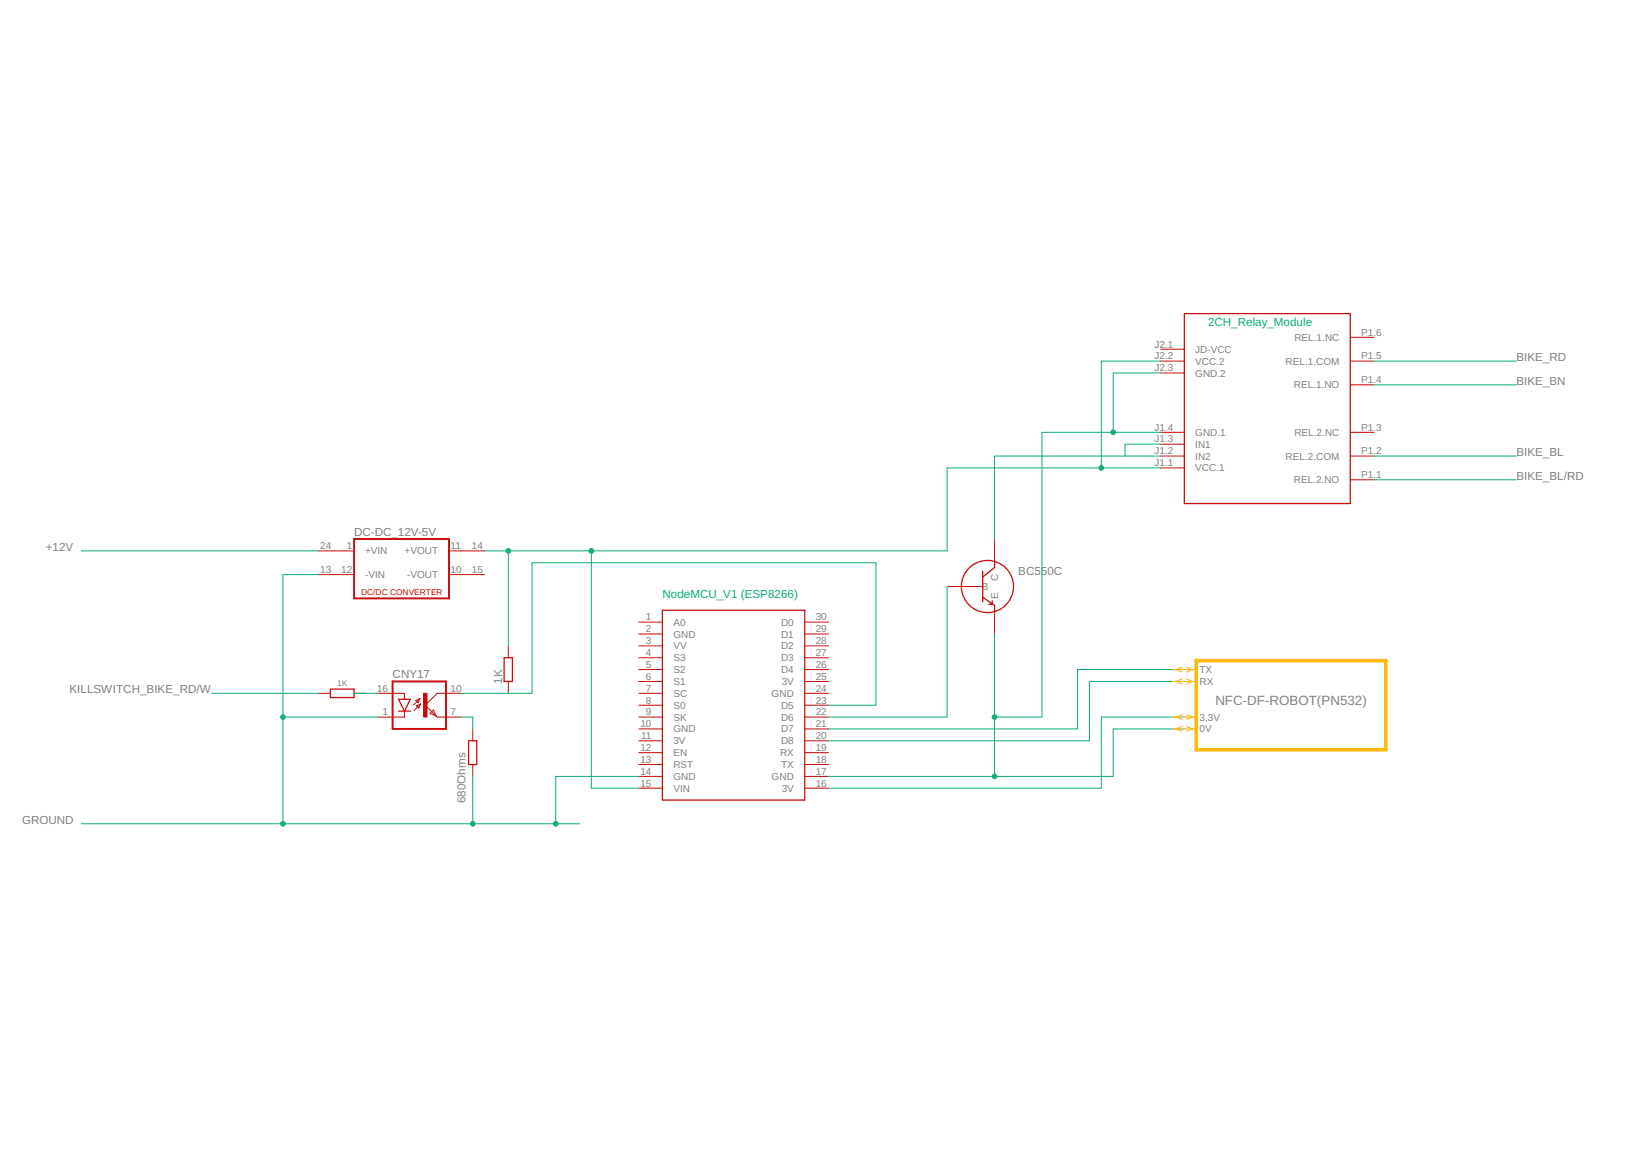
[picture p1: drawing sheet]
<svg xmlns="http://www.w3.org/2000/svg" width="297mm" height="210mm" viewBox="0 0 297 210" stroke-linecap="round" stroke-linejoin="round" font-family="sans-serif">
<g fill="none" stroke="#c90d0c" stroke-width=".23">
<path d="M215.6 57h30.2v34.6h-30.2zM91.8 119.6h1.5v4.4h-1.5zM120.6 111h25.9v34.5h-25.9zM178.9 103.9v5.6M178.9 108.6l2.1 1.5v1.1M180.6 109.3v.6h-.7M181 102.2v1l-2.1 1.8M60.1 125.3h4.4v1.6h-4.4zM72.5 127.2h2.2l-1.1 2.1zM72.5 129.3h2.2M85.3 134.7h1.5v4.4h-1.5z"/>
<circle cx="179.7" cy="106.7" r="4.7"/>
</g>
<g fill="none" stroke="#c90d0c" stroke-width=".18">
<path d="M211.2 65.7h4.4M211.2 78.6h4.4M211.2 67.8h4.4M211.2 63.5h4.4M245.8 70h4.3M245.8 65.7h4.3M245.8 61.4h4.3M245.8 78.6h4.3M181 98v4.4M211.2 83h4.4M211.2 85.1h4.4M211.2 80.8h4.4"/>
<path d="M245.8 87.3h4.3M245.8 83h4.3M58 100.2h6.5M58 104.5h6.5M81.7 100.2h6.5M81.7 104.5h6.5M92.5 117.5v2.1M116.3 113.2h4.3M116.3 115.3h4.3M116.3 117.5h4.3M116.3 119.6h4.3M146.5 113.2h4.3"/>
<path d="M146.5 115.3h4.3M146.5 117.5h4.3M146.5 119.6h4.3M172.4 106.7h6.5M181 111v4.3M58 126.1h2.1M64.5 126.1h2.1M68.8 126.1h4.8v1.1M73.6 129.3v1.1h-4.8M75.7 127.4l.7-.3-.3 .7zM75.8 128.4l.7-.3-.3 .7zM76.4 127.1l-1.2 1.2"/>
<path d="M76.5 128.1l-1.1 1.1M78.9 129.1l.5 1.1-1.1-.4zM83.9 126.1h-4.3l-2.2 2.2 2.2 2.1h4.3M86 132.6v2.1M86 139.1v2.1M92.5 124v2.1M116.3 121.8h4.3M116.3 124h4.3M116.3 126.1h4.3M116.3 128.3h4.3M116.3 130.4h4.3M116.3 132.6h4.3"/>
<path d="M116.3 134.7h4.3M116.3 136.9h4.3M116.3 139.1h4.3M146.5 121.8h4.3M146.5 124h4.3M146.5 126.1h4.3M146.5 128.3h4.3M146.5 130.4h4.3M146.5 132.6h4.3M146.5 134.7h4.3M146.5 136.9h4.3M146.5 139.1h4.3"/>
<path d="M116.3 141.2h4.3M116.3 143.4h4.3M146.5 141.2h4.3M146.5 143.4h4.3"/>
</g>
<path d="M64.5 98h17.2v10.8h-17.2zM71.5 124h9.7v8.6h-9.7z" fill="none" stroke="#c90d0c" stroke-width=".36"/>
<path d="M77.1 126.1h.6v4.3h-.6z" fill="#c90d0c" stroke="#c90d0c" stroke-width=".18"/>
<g fill="none" stroke="#0dab76" stroke-width=".18">
<path d="M211.2 78.6h-21.5v51.8h-8.7M211.2 65.7h-10.8v19.4M211.2 67.8h-8.6v10.8M250.1 65.7h25.9M250.1 70h25.9M211.2 85.1h-38.8v15.1h-84.2M211.2 83h-30.2v15M211.2 80.8h-6.4v2.2M250.1 83h25.9M250.1 87.3h25.9M14.8 100.2h43.2M58 104.5h-6.5v45.3"/>
<path d="M92.5 100.2v17.3M107.6 100.2v43.2h8.7M172.4 106.7v23.7h-21.6M181 115.3v25.9M38.5 126.1h19.5M51.5 130.4h17.3M64.5 126.1h4.3M83.9 130.4h2.1v2.2M83.9 126.1h12.9v-23.7h62.6v25.9h-8.6M215.6 130.4h-15.2v13h-49.6M215.6 121.8h-19.5v10.8h-45.3M215.6 132.6h-13v8.6h-51.8"/>
<path d="M215.6 124h-17.3v10.7h-47.5M14.8 149.8h90.7M86 141.2v8.6M116.3 141.2h-15.1v8.6"/>
</g>
<g fill="#0dab76" stroke="#0dab76" stroke-width=".18">
<circle cx="92.5" cy="100.2" r=".42"/>
<circle cx="107.6" cy="100.2" r=".42"/>
<circle cx="200.4" cy="85.1" r=".42"/>
<circle cx="181" cy="141.2" r=".42"/>
<circle cx="181" cy="130.4" r=".42"/>
<circle cx="202.6" cy="78.6" r=".42"/>
<circle cx="51.5" cy="149.8" r=".42"/>
<circle cx="51.5" cy="130.4" r=".42"/>
<circle cx="86" cy="149.8" r=".42"/>
<circle cx="101.2" cy="149.8" r=".42"/>
</g>
<path d="M217.7 120.2h34.5v16.2h-34.5z" fill="none" stroke="#ffba08" stroke-width=".66"/>
<path d="M213.4 121.8h4.3M213.4 124h4.3M213.4 130.4h4.3M213.4 132.6h4.3M215.1 121.4l-1.1 .4 1.1 .4M215.1 123.5l-1.1 .5 1.1 .4M215.1 130l-1.1 .4 1.1 .5M215.1 132.1l-1.1 .5 1.1 .4M216 121.4l1.1 .4-1.1 .4M216 123.5l1.1 .5-1.1 .4M216 130l1.1 .4-1.1 .5M216 132.1l1.1 .5-1.1 .4" fill="none" stroke="#ffba08" stroke-width=".18"/>
<text font-size="2.4" fill="#808080" x="221.2" y="128.3">NFC-DF-ROBOT(PN532)</text>
<g font-size="2.1" fill="#0dab76">
<text x="219.9" y="59.2">2CH_Relay_Module</text>
<text x="120.6" y="108.8">NodeMCU_V1 (ESP8266)</text>
</g>
<g font-size="2.1" fill="#808080">
<text x="276" y="65.7">BIKE_RD</text>
<text x="276" y="70">BIKE_BN</text>
<text x="276" y="82.9">BIKE_BL</text>
<text x="276" y="87.3">BIKE_BL/RD</text>
<text x="8.3" y="100.2">+12V</text>
<text x="64.5" y="97.5">DC-DC_12V-5V</text>
<text x="185.3" y="104.5">BC550C</text>
<text x="71.5" y="123.4">CNY17</text>
<text x="91.4" y="124.4" transform="rotate(-90 91.4 124.4)">1K</text>
<text x="12.6" y="126.1">KILLSWITCH_BIKE_RD/W</text>
<text x="4" y="149.8">GROUND</text>
<text x="84.7" y="146.1" transform="rotate(-90 84.7 146.1)">680Ohms</text>
</g>
<g font-size="1.8" fill="#808080">
<text x="210.1" y="65.4">J2.2</text>
<text x="210.1" y="63.2">J2.1</text>
<text x="217.5" y="64.2">JD-VCC</text>
<text x="235.6" y="62">REL.1.NC</text>
<text x="247.8" y="65.4">P1.5</text>
<text x="247.8" y="61.1">P1.6</text>
<text x="210.1" y="67.5">J2.3</text>
<text x="217.5" y="68.5">GND.2</text>
<text x="217.5" y="66.3">VCC.2</text>
<text x="234" y="66.3">REL.1.COM</text>
<text x="235.5" y="70.6">REL.1.NO</text>
<text x="247.8" y="69.7">P1.4</text>
<text x="210.1" y="82.6">J1.2</text>
<text x="210.1" y="80.5">J1.3</text>
<text x="210.1" y="78.3">J1.4</text>
<text x="217.5" y="83.6">IN2</text>
<text x="217.5" y="81.4">IN1</text>
<text x="217.5" y="79.3">GND.1</text>
<text x="234" y="83.6">REL.2.COM</text>
<text x="235.6" y="79.3">REL.2.NC</text>
<text x="247.8" y="82.6">P1.2</text>
<text x="247.8" y="78.3">P1.3</text>
<text x="210.1" y="84.8">J1.1</text>
<text x="217.5" y="85.8">VCC.1</text>
<text x="235.5" y="87.9">REL.2.NO</text>
<text x="247.8" y="87">P1.1</text>
<text x="58.3" y="99.9">24</text>
<text x="63.1" y="99.9">1</text>
<text x="66.4" y="100.9">+VIN</text>
<text x="73.6" y="100.9">+VOUT</text>
<text x="82" y="99.9">11</text>
<text x="85.9" y="99.9">14</text>
<text x="58.3" y="104.2">13</text>
<text x="62.1" y="104.2">12</text>
<text x="66.4" y="105.2">-VIN</text>
<text x="74.1" y="105.2">-VOUT</text>
<text x="82" y="104.2">10</text>
<text x="85.9" y="104.2">15</text>
<text x="178.7" y="107.3">B</text>
<text x="181.7" y="105.7" transform="rotate(-90 181.7 105.7)">C</text>
<text x="117.6" y="112.9">1</text>
<text x="122.6" y="113.8">A0</text>
<text x="142.2" y="113.8">D0</text>
<text x="148.5" y="112.9">30</text>
<text x="181.7" y="109" transform="rotate(-90 181.7 109)">E</text>
<text x="117.6" y="115">2</text>
<text x="117.6" y="117.2">3</text>
<text x="117.6" y="119.3">4</text>
<text x="122.6" y="116">GND</text>
<text x="122.6" y="118.1">VV</text>
<text x="142.2" y="118.1">D2</text>
<text x="142.2" y="116">D1</text>
<text x="148.5" y="119.3">27</text>
<text x="148.5" y="117.2">28</text>
<text x="148.5" y="115">29</text>
<text x="68.6" y="125.8">16</text>
<text x="82" y="125.8">10</text>
<text x="117.6" y="121.5">5</text>
<text x="117.6" y="123.6">6</text>
<text x="117.6" y="125.8">7</text>
<text x="122.6" y="120.3">S3</text>
<text x="122.6" y="122.4">S2</text>
<text x="122.6" y="124.6">S1</text>
<text x="142.2" y="122.4">D4</text>
<text x="142.2" y="120.3">D3</text>
<text x="142.3" y="124.6">3V</text>
<text x="148.5" y="125.8">24</text>
<text x="148.5" y="123.6">25</text>
<text x="148.5" y="121.5">26</text>
<text x="218.3" y="122.4">TX</text>
<text x="218.3" y="124.6">RX</text>
<text x="69.6" y="130.1">1</text>
<text x="82" y="130.1">7</text>
<text x="117.6" y="128">8</text>
<text x="117.6" y="130.1">9</text>
<text x="122.6" y="126.8">SC</text>
<text x="122.6" y="128.9">S0</text>
<text x="122.6" y="131.1">SK</text>
<text x="140.5" y="126.8">GND</text>
<text x="142.2" y="131.1">D6</text>
<text x="142.2" y="128.9">D5</text>
<text x="148.5" y="130.1">22</text>
<text x="148.5" y="128">23</text>
<text x="218.3" y="131.1">3,3V</text>
<text x="116.6" y="132.3">10</text>
<text x="116.6" y="136.6">12</text>
<text x="116.7" y="134.4">11</text>
<text x="122.6" y="133.2">GND</text>
<text x="122.6" y="135.4">3V</text>
<text x="122.6" y="137.5">EN</text>
<text x="142" y="137.5">RX</text>
<text x="142.2" y="135.4">D8</text>
<text x="142.2" y="133.2">D7</text>
<text x="148.5" y="136.6">19</text>
<text x="148.5" y="134.4">20</text>
<text x="148.5" y="132.3">21</text>
<text x="218.3" y="133.2">0V</text>
<text x="116.6" y="138.8">13</text>
<text x="116.6" y="140.9">14</text>
<text x="116.6" y="143.1">15</text>
<text x="122.6" y="139.7">RST</text>
<text x="122.6" y="141.9">GND</text>
<text x="140.5" y="141.9">GND</text>
<text x="142.2" y="139.7">TX</text>
<text x="148.5" y="143.1">16</text>
<text x="148.5" y="140.9">17</text>
<text x="148.5" y="138.8">18</text>
<text x="122.6" y="144">VIN</text>
<text x="142.3" y="144">3V</text>
</g>
<text font-size="1.5" fill="#c90d0c" x="65.7" y="108.3">DC/DC CONVERTER</text>
<text font-size="1.5" fill="#808080" x="61.4" y="124.8">1K</text>
</svg>
